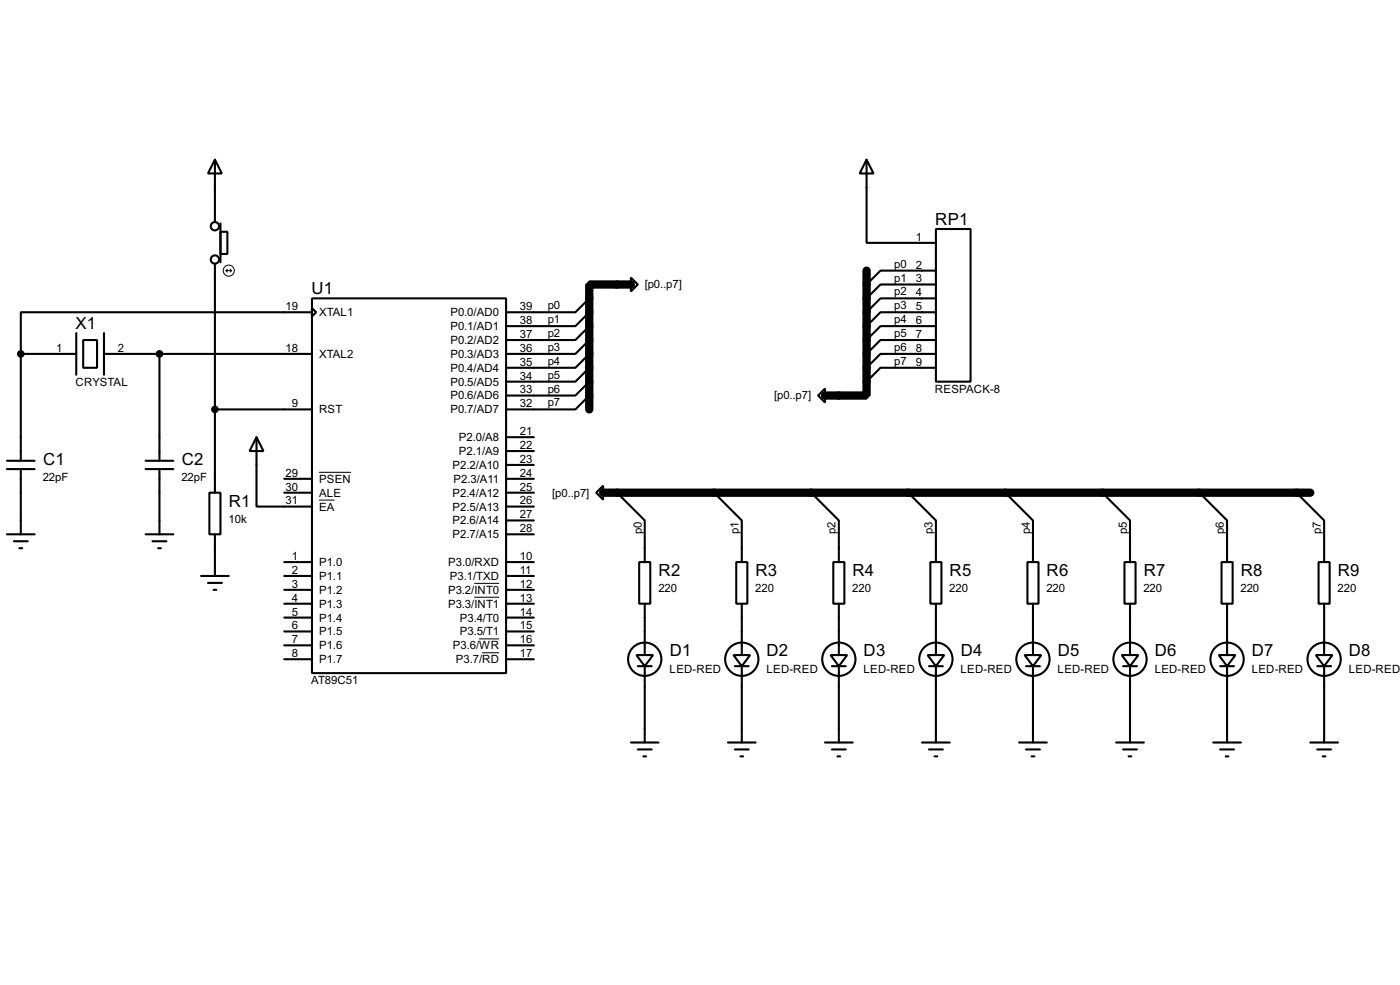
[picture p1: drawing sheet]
<svg xmlns="http://www.w3.org/2000/svg" width="256mm" height="180mm" viewBox="0 0 256 180" stroke-linecap="round" stroke-linejoin="round" font-family="sans-serif">
<path d="M115.6 52.1h-7.7v22.8M158.7 49.5v22.9h-7.6M110.5 90.2h129.5" fill="none" stroke="#000" stroke-width="1.5"/>
<g fill="none" stroke="#000" stroke-width=".38">
<path d="M39.4 29.2l1.2 2.5h-2.5zM39.4 29.2v11.4M158.7 29.2l1.3 2.5h-2.5zM158.7 29.2v15.2h12.7M39.4 48.3v41.9M40.4 42.4h1.3v4.1h-1.3zM40.4 40.9v7.1M57.1 54.6h35.6v68.6h-35.6zM57.1 56.4l.8 .7-.8 .8zM57.1 57.1h-53.3v7.7M107.9 59.7l-2.5 2.5h-12.7M107.9 57.1l-2.5 2.6h-12.7"/>
<path d="M107.9 54.6l-2.5 2.5h-12.7M115.6 50.8l1.2 1.3-1.2 1.2zM171.4 41.9h6.4v27.9h-6.4zM171.4 49.5h-10.1l-2.6 2.6M171.4 52.1h-10.1l-2.6 2.5M171.4 54.6h-10.1l-2.6 2.5M171.4 57.1h-10.1l-2.6 2.6M171.4 59.7h-10.1l-2.6 2.5M3.8 64.8h10.2M3.8 64.8v19.5M14 61v7.6M15.2 62.2h2.6v5.1h-2.6z"/>
<path d="M19 64.8h38.1M19 61v7.6M29.2 64.8v19.5M39.4 74.9h17.7M107.9 72.4l-2.5 2.5h-12.7M107.9 69.8l-2.5 2.6h-12.7M107.9 67.3l-2.5 2.5h-12.7M107.9 64.8l-2.5 2.5h-12.7M107.9 62.2l-2.5 2.6h-12.7M149.9 72.4l1.2-1.3v2.6zM171.4 62.2h-10.1l-2.6 2.6M171.4 64.8h-10.1l-2.6 2.5"/>
<path d="M171.4 67.3h-10.1l-2.6 2.5M1.3 97.8h5M1.3 84.3h5M1.3 85.9h5M2.5 99.1h2.6M3.8 85.9v11.9M26.7 97.8h5M26.7 84.3h5M26.7 85.9h5M27.9 99.1h2.6M29.2 85.9v11.9M38.4 90.2h2v7.6h-2z"/>
<path d="M39.4 97.8v7.6M47 80l1.3 2.5h-2.6zM47 80v12.7h10.1M52.1 90.2h5M52.1 87.6h5M92.7 90.2h5.1M92.7 92.7h5.1M92.7 87.6h5.1M92.7 97.8h5.1M92.7 80h5.1M92.7 82.5h5.1M92.7 85.1h5.1"/>
<path d="M92.7 95.2h5.1M109.2 90.2l1.3-1.3v2.5zM113 90.2l5.1 5v7.7M130.8 90.2l5.1 5v7.7M148.6 90.2l5.1 5v7.7M166.4 90.2l5 5v7.7M184.1 90.2l5.1 5v7.7M201.9 90.2l5.1 5v7.7M219.7 90.2l5.1 5v7.7M237.5 90.2l5.1 5v7.7M3.6 100.3h.5M29 100.3h.5"/>
<path d="M36.8 105.4h5.1M38.1 106.7h2.5M39.1 107.9h.5M52.1 102.9h5M52.1 105.4h5M52.1 107.9h5M52.1 110.5h5M52.1 113h5M52.1 115.6h5M52.1 118.1h5M92.7 102.9h5.1M92.7 105.4h5.1"/>
<path d="M92.7 107.9h5.1M92.7 110.5h5.1M92.7 113h5.1M92.7 115.6h5.1M92.7 118.1h5.1M116.6 119.9h3l-1.5 2zM117.1 102.9h2v7.6h-2zM118.1 110.5v9.4M134.4 119.9h3l-1.5 2zM134.9 102.9h2v7.6h-2zM135.9 110.5v9.4M152.1 119.9h3.1l-1.5 2z"/>
<path d="M152.7 102.9h2v7.6h-2zM153.7 110.5v9.4M169.9 119.9h3.1l-1.6 2zM170.4 102.9h2.1v7.6h-2.1zM171.4 110.5v9.4M187.7 119.9h3.1l-1.6 2zM188.2 102.9h2v7.6h-2zM189.2 110.5v9.4M205.5 119.9h3l-1.5 2zM206 102.9h2v7.6h-2zM207 110.5v9.4M223.3 119.9h3l-1.5 2z"/>
<path d="M223.8 102.9h2v7.6h-2zM224.8 110.5v9.4M241 119.9h3.1l-1.5 2zM241.6 102.9h2v7.6h-2zM242.6 110.5v9.4M52.1 120.6h5M92.7 120.6h5.1M115.6 135.9h5M116.8 121.9h2.6M116.8 137.2h2.6M117.9 138.4h.5M118.1 121.9v14"/>
<path d="M133.3 135.9h5.1M134.6 121.9h2.6M134.6 137.2h2.6M135.6 138.4h.5M135.9 121.9v14M151.1 135.9h5.1M152.4 121.9h2.5M152.4 137.2h2.5M153.4 138.4h.5M153.7 121.9v14M168.9 135.9h5.1M170.2 121.9h2.5"/>
<path d="M170.2 137.2h2.5M171.2 138.4h.5M171.4 121.9v14M186.7 135.9h5.1M188 121.9h2.5M188 137.2h2.5M189 138.4h.5M189.2 121.9v14M204.5 135.9h5M205.7 121.9h2.6M205.7 137.2h2.6M206.8 138.4h.5"/>
<path d="M207 121.9v14M222.2 135.9h5.1M223.5 121.9h2.6M223.5 137.2h2.6M224.5 138.4h.5M224.8 121.9v14M240 135.9h5.1M241.3 121.9h2.5M241.3 137.2h2.5M242.3 138.4h.5M242.6 121.9v14"/>
<circle cx="39.4" cy="47.5" r=".76"/>
<circle cx="39.4" cy="41.4" r=".76"/>
<circle cx="118.1" cy="120.7" r="3"/>
<circle cx="135.9" cy="120.7" r="3"/>
<circle cx="153.7" cy="120.7" r="3"/>
<circle cx="171.4" cy="120.7" r="3"/>
<circle cx="189.2" cy="120.7" r="3"/>
<circle cx="207" cy="120.7" r="3"/>
<circle cx="224.8" cy="120.7" r="3"/>
<circle cx="242.6" cy="120.7" r="3"/>
</g>
<g fill="none" stroke="#000" stroke-width=".18">
<path d="M41.4 49.5h1M41.4 49.5l.3 .3M41.7 49.3l-.3 .2M42.2 49.3l.2 .2M42.4 49.5l-.2 .3M58.4 91.5h2.9M58.4 86.4h5.9M86.9 106.8h4.5M86.9 109.3h4.5M87.8 116.9h3.6M88.3 119.5h3.1"/>
<circle cx="41.9" cy="49.5" r="1.02"/>
</g>
<g fill="#000" stroke="#000" stroke-width=".38">
<circle cx="3.8" cy="64.8" r=".51"/>
<circle cx="29.2" cy="64.8" r=".51"/>
<circle cx="39.4" cy="74.9" r=".51"/>
</g>
<g font-size="3.4">
<text x="171.3" y="41.1">RP1</text>
<text x="57" y="53.8">U1</text>
<text x="13.9" y="60.2">X1</text>
<text x="7.9" y="85.1">C1</text>
<text x="33.3" y="85.1">C2</text>
<text x="41.9" y="92.8">R1</text>
<text x="120.7" y="105.4">R2</text>
<text x="138.4" y="105.4">R3</text>
<text x="156.2" y="105.4">R4</text>
<text x="174" y="105.4">R5</text>
<text x="191.7" y="105.4">R6</text>
<text x="209.5" y="105.4">R7</text>
<text x="227.3" y="105.4">R8</text>
<text x="245.1" y="105.4">R9</text>
<text x="122.7" y="120.1">D1</text>
<text x="140.4" y="120.1">D2</text>
<text x="158.2" y="120.1">D3</text>
<text x="176" y="120.1">D4</text>
<text x="193.8" y="120.1">D5</text>
<text x="211.6" y="120.1">D6</text>
<text x="229.3" y="120.1">D7</text>
<text x="247.1" y="120.1">D8</text>
</g>
<g font-size="2.3">
<text x="167.8" y="44.1">1</text>
<text x="118.1" y="52.8">[p0..p7]</text>
<text x="163.8" y="49">p0</text>
<text x="163.8" y="51.5">p1</text>
<text x="167.8" y="49.1">2</text>
<text x="167.8" y="51.7">3</text>
<text x="52.3" y="56.8">19</text>
<text x="58.5" y="57.9">XTAL1</text>
<text x="82.5" y="57.9">P0.0/AD0</text>
<text x="95.2" y="56.8">39</text>
<text x="95.2" y="59.3">38</text>
<text x="100.3" y="59.1">p1</text>
<text x="100.3" y="56.6">p0</text>
<text x="163.8" y="54.1">p2</text>
<text x="163.8" y="56.6">p3</text>
<text x="163.8" y="59.1">p4</text>
<text x="167.8" y="54.2">4</text>
<text x="167.8" y="56.8">5</text>
<text x="167.8" y="59.3">6</text>
<text x="10.3" y="64.4">1</text>
<text x="21.6" y="64.4">2</text>
<text x="52.3" y="64.4">18</text>
<text x="58.5" y="65.5">XTAL2</text>
<text x="82.5" y="60.4">P0.1/AD1</text>
<text x="82.5" y="62.9">P0.2/AD2</text>
<text x="82.5" y="65.5">P0.3/AD3</text>
<text x="95.2" y="61.8">37</text>
<text x="95.2" y="64.4">36</text>
<text x="100.3" y="64.2">p3</text>
<text x="100.3" y="61.7">p2</text>
<text x="163.8" y="61.7">p5</text>
<text x="163.8" y="64.2">p6</text>
<text x="167.8" y="61.8">7</text>
<text x="167.8" y="64.4">8</text>
<text x="13.8" y="70.7">CRYSTAL</text>
<text x="82.5" y="68">P0.4/AD4</text>
<text x="82.5" y="70.6">P0.5/AD5</text>
<text x="95.2" y="66.9">35</text>
<text x="95.2" y="69.5">34</text>
<text x="100.3" y="71.8">p6</text>
<text x="100.3" y="69.3">p5</text>
<text x="100.3" y="66.8">p4</text>
<text x="163.8" y="66.8">p7</text>
<text x="167.8" y="66.9">9</text>
<text x="171.3" y="72">RESPACK-8</text>
<text x="53.5" y="74.5">9</text>
<text x="58.5" y="75.6">RST</text>
<text x="82.5" y="73.1">P0.6/AD6</text>
<text x="82.5" y="75.6">P0.7/AD7</text>
<text x="95.2" y="72">33</text>
<text x="95.2" y="74.5">32</text>
<text x="100.3" y="74.4">p7</text>
<text x="141.8" y="73.1">[p0..p7]</text>
<text x="84.1" y="80.7">P2.0/A8</text>
<text x="84.1" y="83.3">P2.1/A9</text>
<text x="95.2" y="79.6">21</text>
<text x="95.2" y="82.2">22</text>
<text x="7.8" y="88.1">22pF</text>
<text x="33.2" y="88.1">22pF</text>
<text x="52.3" y="89.8">30</text>
<text x="52.3" y="87.2">29</text>
<text x="58.5" y="88.3">PSEN</text>
<text x="82.9" y="85.8">P2.2/A10</text>
<text x="83.1" y="88.3">P2.3/A11</text>
<text x="95.2" y="84.7">23</text>
<text x="95.2" y="87.2">24</text>
<text x="95.2" y="89.8">25</text>
<text x="41.9" y="95.7">10k</text>
<text x="52.3" y="92.3">31</text>
<text x="58.5" y="90.9">ALE</text>
<text x="58.5" y="93.4">EA</text>
<text x="82.9" y="90.9">P2.4/A12</text>
<text x="82.9" y="93.4">P2.5/A13</text>
<text x="82.9" y="96">P2.6/A14</text>
<text x="95.2" y="92.3">26</text>
<text x="95.2" y="94.9">27</text>
<text x="101.2" y="90.9">[p0..p7]</text>
<text x="82.9" y="98.5">P2.7/A15</text>
<text x="95.2" y="97.4">28</text>
<text x="117.6" y="97.8" transform="rotate(-90 117.6 97.8)">p0</text>
<text x="135.3" y="97.8" transform="rotate(-90 135.3 97.8)">p1</text>
<text x="153.1" y="97.8" transform="rotate(-90 153.1 97.8)">p2</text>
<text x="170.9" y="97.8" transform="rotate(-90 170.9 97.8)">p3</text>
<text x="188.6" y="97.8" transform="rotate(-90 188.6 97.8)">p4</text>
<text x="206.4" y="97.8" transform="rotate(-90 206.4 97.8)">p5</text>
<text x="224.2" y="97.8" transform="rotate(-90 224.2 97.8)">p6</text>
<text x="242" y="97.8" transform="rotate(-90 242 97.8)">p7</text>
<text x="53.5" y="102.5">1</text>
<text x="53.5" y="105">2</text>
<text x="53.5" y="107.6">3</text>
<text x="58.5" y="103.6">P1.0</text>
<text x="58.5" y="106.1">P1.1</text>
<text x="82.1" y="103.6">P3.0/RXD</text>
<text x="82.4" y="106.1">P3.1/TXD</text>
<text x="95.2" y="102.5">10</text>
<text x="95.2" y="105">11</text>
<text x="95.2" y="107.6">12</text>
<text x="53.5" y="110.1">4</text>
<text x="53.5" y="112.6">5</text>
<text x="58.5" y="108.7">P1.2</text>
<text x="58.5" y="111.2">P1.3</text>
<text x="58.5" y="113.7">P1.4</text>
<text x="82.1" y="108.7">P3.2/INT0</text>
<text x="82.1" y="111.2">P3.3/INT1</text>
<text x="84.2" y="113.7">P3.4/T0</text>
<text x="95.2" y="110.1">13</text>
<text x="95.2" y="112.6">14</text>
<text x="120.6" y="108.4">220</text>
<text x="138.3" y="108.4">220</text>
<text x="156.1" y="108.4">220</text>
<text x="173.9" y="108.4">220</text>
<text x="191.7" y="108.4">220</text>
<text x="209.5" y="108.4">220</text>
<text x="227.2" y="108.4">220</text>
<text x="245" y="108.4">220</text>
<text x="53.5" y="115.2">6</text>
<text x="53.5" y="117.7">7</text>
<text x="58.5" y="116.3">P1.5</text>
<text x="58.5" y="118.8">P1.6</text>
<text x="83" y="118.8">P3.6/WR</text>
<text x="84.2" y="116.3">P3.5/T1</text>
<text x="95.2" y="117.7">16</text>
<text x="95.2" y="115.2">15</text>
<text x="53.5" y="120.3">8</text>
<text x="57" y="125.3">AT89C51</text>
<text x="58.5" y="121.4">P1.7</text>
<text x="83.5" y="121.4">P3.7/RD</text>
<text x="95.2" y="120.3">17</text>
<text x="122.7" y="123.1">LED-RED</text>
<text x="140.4" y="123.1">LED-RED</text>
<text x="158.2" y="123.1">LED-RED</text>
<text x="176" y="123.1">LED-RED</text>
<text x="193.8" y="123.1">LED-RED</text>
<text x="211.5" y="123.1">LED-RED</text>
<text x="229.3" y="123.1">LED-RED</text>
<text x="247.1" y="123.1">LED-RED</text>
</g>
</svg>
